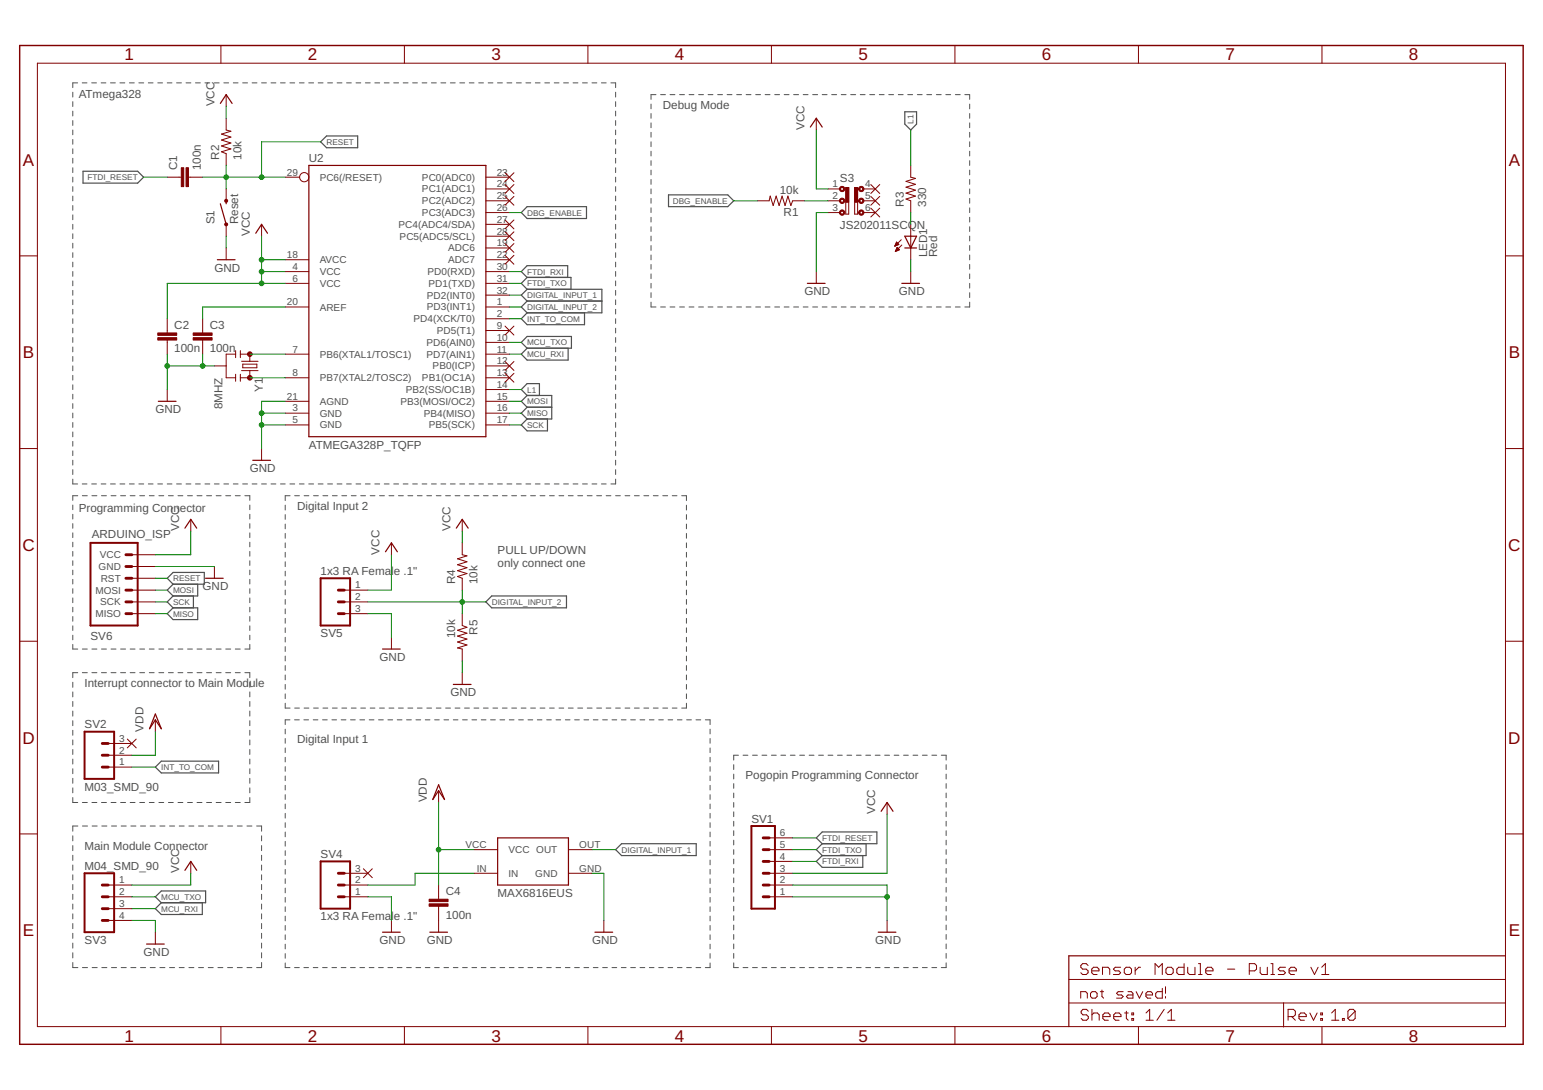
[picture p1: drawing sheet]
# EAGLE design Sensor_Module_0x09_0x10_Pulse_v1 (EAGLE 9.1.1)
FRAME1 (FRAME-A4L): CNAME: Communication Module; CREVISION: 2.0

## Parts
C1  100n  C  [C0805]
C2  100n  C  [C0805]
C3  100n  C  [C0805]
C4  100n  C  [C0805]
LED1  Red  LEDSML0805  [SML0805]
R1  10k  RESISTOR0805-RES  [0805]
R2  10k  RESISTOR0805-RES  [0805]
R3  330  RESISTOR0805-RES  [0805]
R4  10k  RESISTOR0805-RES  [0805]
R5  10k  RESISTOR0805-RES  [0805]
S1  Reset  PUSHBUTTON  [M-PUSHBUTTON-SMD]
S3  JS202011SCQN  [JS202011SCQN]
SV1  MA06-1  [MA06-1]
SV2  M03_SMD_90  [M03_SMD_90]
SV3  M04_SMD_90  [M04_SMD_90]
SV4  1x3 RA Female .1"  M03SMD_RA_FEMALE  [1X03_SMD_RA_FEMALE]
SV5  1x3 RA Female .1"  M03SMD_RA_FEMALE  [1X03_SMD_RA_FEMALE]
SV6  ARDUINO_ISP  [M-2X3]
U2  ATMEGA328P_TQFP  [TQFP32-08]
U$2  MAX6816EUS  [SOT143]
Y1  8MHZ  RESONATOR8MHZ  [RESONATOR-SMD]

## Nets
DBG_ENABLE: R1.2 U2.26(PC3(ADC3))
DIGITAL_INPUT_1: U2.32(PD2(INT0)) U$2.OUT
DIGITAL_INPUT_2: R4.1 R5.1 SV5.2 U2.1(PD3(INT1))
FTDI_RESET: C1.1 SV1.6
FTDI_RXI: SV1.4 U2.30(PD0(RXD))
FTDI_TXO: SV1.5 U2.31(PD1(TXD))
GND [GND]: C2.2 C3.2 C4.2 LED1.C R5.2 S1.1(LEFT) S1.2(LEFT) S3.3 SV1.1 SV1.2 SV3.4 SV4.1 SV5.3 SV6.P$5(GND) U2.3(GND) U2.5(GND) U2.21(AGND) U$2.GND Y1.2
INT_TO_COM: SV2.1 U2.2(PD4(XCK/T0))
L1: R3.2 U2.14(PB2(SS/OC1B))
MCU_RXI: SV3.3 U2.11(PD7(AIN1))
MCU_TXO: SV3.2 U2.10(PD6(AIN0))
MISO: SV6.P$1(MISO) U2.16(PB4(MISO))
MOSI: SV6.P$3(MOSI) U2.15(PB3(MOSI/OC2))
N$1: U2.8(PB7(XTAL2/TOSC2)) Y1.3
N$2: U2.7(PB6(XTAL1/TOSC1)) Y1.1
N$3: R1.1 S3.2
N$4: SV4.2 U$2.IN
N$15: C3.1 U2.20(AREF)
N$30: LED1.A R3.1
RESET: C1.2 R2.1 S1.3(RIGHT) S1.4(RIGHT) SV6.P$4(RST) U2.29(PC6(/RESET))
SCK: SV6.P$2(SCK) U2.17(PB5(SCK))
VCC [Vsupply]: C2.1 R2.2 R4.2 S3.1 SV1.3 SV3.1 SV5.1 SV6.P$6(VCC) U2.4(VCC) U2.6(VCC) U2.18(AVCC)
VDD [Vsupply]: C4.1 SV2.2 U$2.VCC
Unconnected: S3.4 S3.5 S3.6 SV2.3 SV4.3 U2.9(PD5(T1)) U2.12(PB0(ICP)) U2.13(PB1(OC1A)) U2.19(ADC6) U2.22(ADC7) U2.23(PC0(ADC0)) U2.24(PC1(ADC1)) U2.25(PC2(ADC2)) U2.27(PC4(ADC4/SDA)) U2.28(PC5(ADC5/SCL))

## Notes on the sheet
- ATmega328
- Debug Mode
- Programming Connector | Digital Input 2
- PULL UP/DOWN
  only connect one
- Interrupt connector to Main Module
- Digital Input 1
- Pogopin Programming Connector
- Main Module Connector
- Sensor Module - Pulse v1
- 1.0

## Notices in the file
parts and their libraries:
SparkFun-Aesthetics: Licensing: Creative Commons ShareAlike 4.0 International - https://creativecommons.org/licenses/by-sa/4.0
